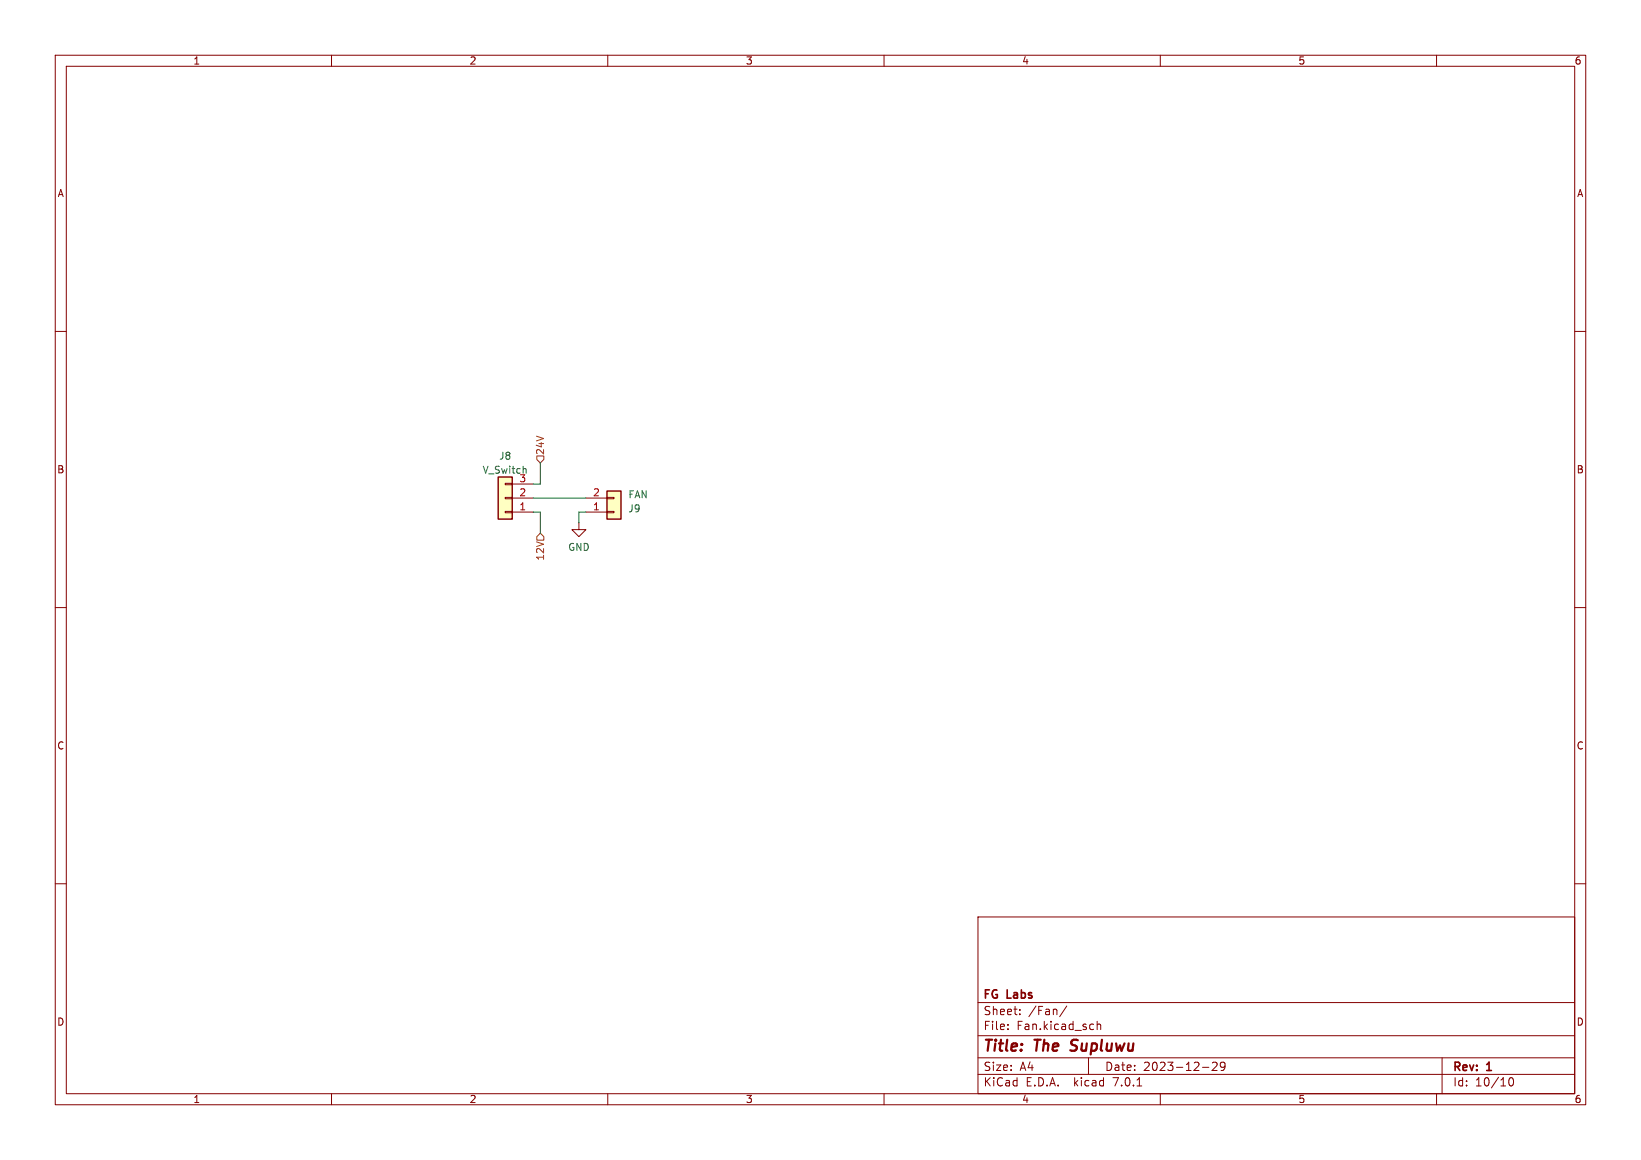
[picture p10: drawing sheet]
<svg xmlns="http://www.w3.org/2000/svg" width="297mm" height="210mm" viewBox="0 0 297 210" stroke-linecap="round" stroke-linejoin="round" font-family="sans-serif">
<g fill="none" stroke="#840000" stroke-width=".18">
<path d="M10 10h277v190h-277zM12 12h273v186h-273zM60 10v2M110 10v2M160 10v2M210 10v2M260 10v2M10 60h2M285 60h2M91.4 87.5h1.3v.3h-1.3zM91.4 90h1.3v.3h-1.3zM91.4 92.6h1.3v.2h-1.3z"/>
<path d="M92.7 92.7h3.8M92.7 90.2h3.8M92.7 87.6h3.8M104.8 94.6v1.3h1.2l-1.2 1.3-1.3-1.3h1.3M106 92.7h3.9M106 90.2h3.9M109.9 90h1.2v.3h-1.2zM109.9 92.6h1.2v.2h-1.2zM10 110h2M285 110h2M10 160h2M285 160h2"/>
<path d="M177 166h108v32h-108zM60 198v2M110 198v2M160 198v2M177 194.5h108M177 191.5h108M177 187.5h108M177 181.5h108M182.4 186.3v.1M182.4 185.5v.1M184.6 183.6v.1M184.6 182.8v.1"/>
<path d="M193.1 182.1l-1.3 2M197 191.5v3M198.6 184.9v1.5M198.6 185.5l.2-.1 .3 .1 .1 .9M205.8 196.6h.8M210 198v2M217.6 193.2h1.2M219.4 192.4l.6-.1 .2 .1 .1 .3-.9 1.1h.9M221.7 192.9l-.3 .3h-.4l-.1-.3 .1-.5 .4-.1 .2 .1a.99 .99 0 0 1-.3 1.4h-.3M260 198v2M261 191.5v6.5M273.3 195.2l.1-.1a.8 .8 0 0 1 .6 .8 .8 .8 0 0 1-.6 .7 .99 .99 0 0 1-.1-1.4z"/>
</g>
<path d="M193.7 190.1l.3 .1" fill="none" stroke="#840000" stroke-width=".4"/>
<g fill="#ffffc2" stroke="#ffffc2" stroke-width=".18">
<path d="M90.2 86.4h2.5v7.6h-2.5z"/>
<path d="M109.9 88.9h2.5v5.1h-2.5z"/>
</g>
<path d="M90.2 86.4h2.5v7.6h-2.5zM109.9 88.9h2.5v5.1h-2.5z" fill="none" stroke="#840000" stroke-width=".25"/>
<path d="M95.2 84.9v.8" fill="none" stroke="#006464" stroke-width=".18"/>
<path d="M97.2 82.6h1.2v.6l-.6 .6-.6-.6zM97.8 96.5l.6 .7v.6h-1.2v-.6z" fill="none" stroke="#725600" stroke-width=".18"/>
<path d="M96.5 90.2h9.5M96.5 92.7h1.3v3.8M97.8 83.8v3.8h-1.3M106 92.7h-1.2v1.9" fill="none" stroke="#009600" stroke-width=".18"/>
<g font-size="2.8" fill="#840000">
<text x="178" y="190.8">Title:</text>
<text x="187.4" y="190.8">The</text>
<text x="194.5" y="190.8">Supluwu</text>
</g>
<g font-size="2.1" fill="#840000">
<text x="178" y="183.9">Sheet:</text>
<text x="178" y="181.1">FG</text>
<text x="182.4" y="181.1">Labs</text>
<text x="186.2" y="183.9">/Fan/</text>
<text x="178" y="186.6">File:</text>
<text x="184" y="186.6">Fan.kicad_sch</text>
<text x="178" y="196.8">KiCad</text>
<text x="178" y="194">Size:</text>
<text x="184.6" y="194">A4</text>
<text x="185.7" y="196.8">E.D.A.</text>
<text x="194.4" y="196.8">kicad</text>
<text x="200" y="194">Date:</text>
<text x="201.5" y="196.8">7.0.1</text>
<text x="206.9" y="194">2023-12-29</text>
<text x="263" y="194.2">Rev:</text>
<text x="263" y="196.8">Id:</text>
<text x="267" y="196.8">10/10</text>
<text x="269.2" y="194.2">1</text>
</g>
<g font-size="1.8" fill="#840000">
<text x="35" y="11.8">1</text>
<text x="85" y="11.8">2</text>
<text x="135" y="11.8">3</text>
<text x="185" y="11.8">4</text>
<text x="235" y="11.8">5</text>
<text x="285" y="11.8">6</text>
<text x="10.4" y="35.8">A</text>
<text x="285.4" y="35.8">A</text>
<text x="10.3" y="85.8">B</text>
<text x="285.3" y="85.8">B</text>
<text x="10.3" y="135.8">C</text>
<text x="285.3" y="135.8">C</text>
<text x="10.3" y="185.8">D</text>
<text x="285.3" y="185.8">D</text>
<text x="35" y="199.8">1</text>
<text x="85" y="199.8">2</text>
<text x="135" y="199.8">3</text>
<text x="185" y="199.8">4</text>
<text x="235" y="199.8">5</text>
<text x="285" y="199.8">6</text>
</g>
<g font-size="1.8" fill="#006464">
<text x="90.3" y="83.4">J8</text>
<text x="87.3" y="85.9">V_Switch</text>
<text x="93.9" y="87.4">3</text>
<text x="113.7" y="92.9">J9</text>
<text x="113.7" y="90.4">FAN</text>
<text x="102.8" y="99.9">GND</text>
</g>
<g font-size="1.8" fill="#725600">
<text x="98.6" y="82.4" transform="rotate(-90 98.6 82.4)">24V</text>
<text x="98.6" y="101.6" transform="rotate(-90 98.6 101.6)">12V</text>
</g>
<g font-size="1.8" fill="#a90000">
<text x="93.9" y="89.9">2</text>
<text x="107.3" y="89.9">2</text>
<text x="93.9" y="92.5">1</text>
<text x="107.3" y="92.5">1</text>
</g>
</svg>
